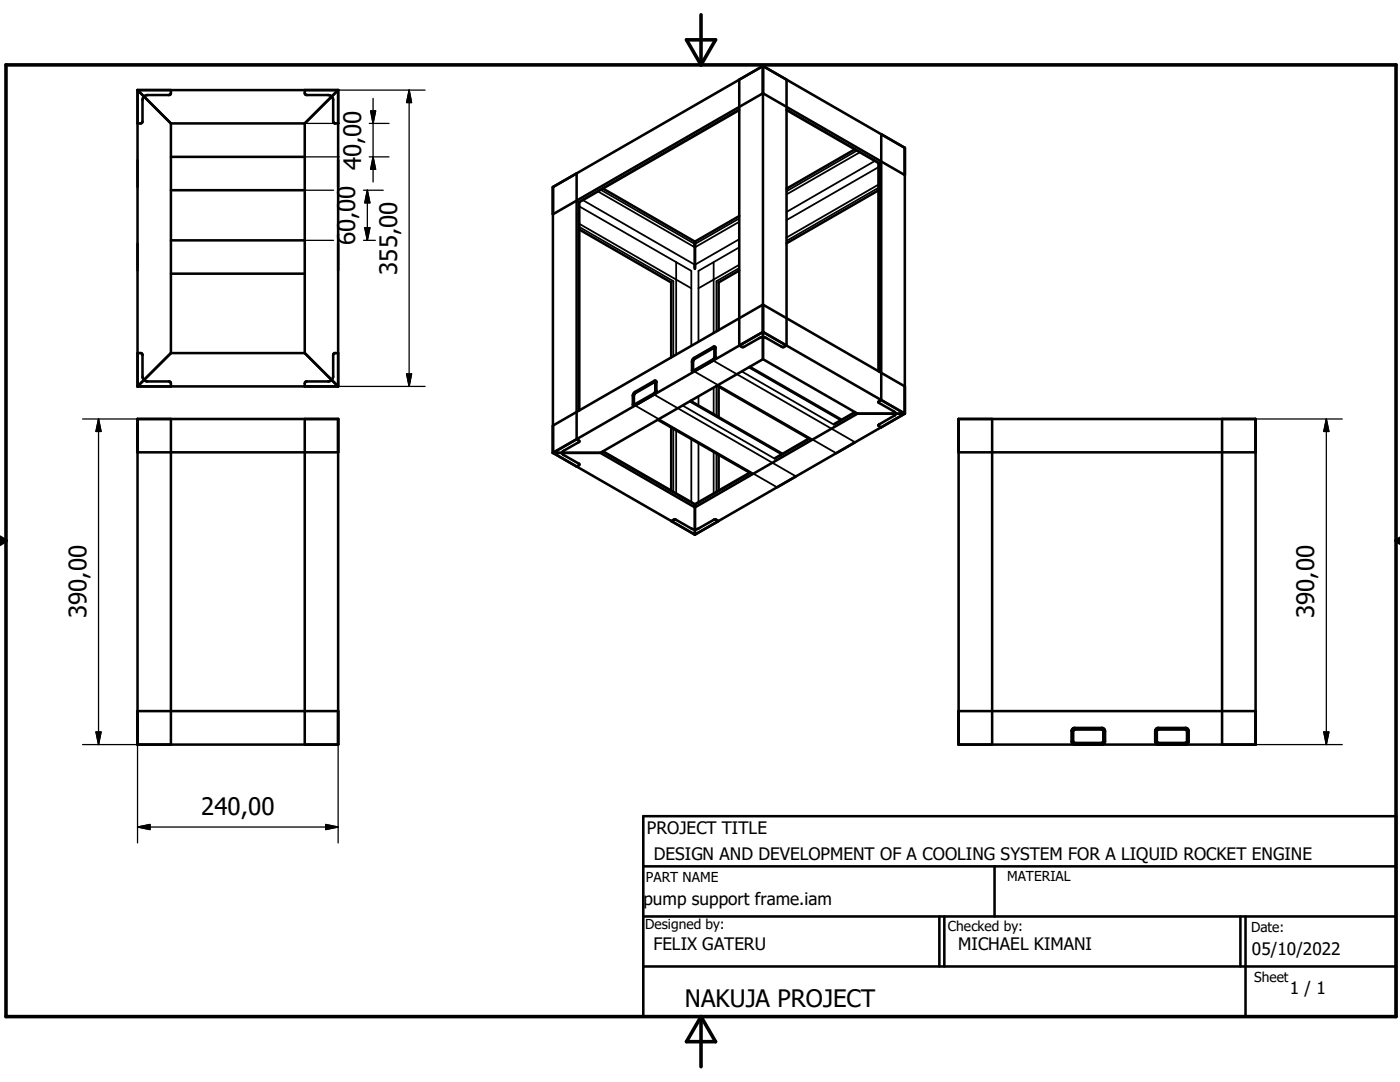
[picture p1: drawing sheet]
<svg xmlns="http://www.w3.org/2000/svg" width="279mm" height="216mm" viewBox="0 0 279 216" stroke-linecap="round" stroke-linejoin="round" font-family="sans-serif">
<g fill="none" stroke="#000" stroke-width=".51">
<path d="M27.4 18v59.1M27.4 18h40.1M27.4 18l6.7 6.6M34.1 18v.7l-.3 .2-4.4 .1-.6 .2-.3 .3-.1 .5v4.3l-.2 .3h-.8M60.8 18v.7l.3 .2 4.4 .1 .6 .2 .3 .3 .1 .5v4.3l.3 .3h.7M67.5 18v59.1M67.5 18l-6.7 6.6M152.3 13.2l4.7 2.7v53.1l-.7 .3-.3-.1-3-1.7-.6-.2-.8 .2-3.2 1.7h-.3l-.6-.2v-53.1M152.3 13.2v58.5M152.3 13.2l-42 24.1M152.3 13.2l28.3 16.3v53M34.1 24.6v45.9"/>
<path d="M34.1 24.6h26.7M34.1 31.3h26.7M34.1 38h26.7M60.8 24.6v45.9M110.3 37.3l4.8-2.7v53l.5 .5-3.1 1.9-.3 .3 .3 .5 3.1 1.8v.2l-.5 .3M110.3 37.3v53.1M120.3 37.6l18.4 10.6M147.5 22l-31.9 18.3v41.6M157 22l18.3 10.5v41.6M170.6 29.8l-13.6 7.9M175.3 38l-18.3 10.5M175.9 26.8v53"/>
<path d="M180.6 34.9l-28.3-16.3-42 24.2M34.1 48h26.7M34.1 54.6h26.7M115.6 45.8l18.4 10.6v14.9M138.7 48.2v5.4M147.5 54l-4.1 2.4v9.5M147.5 43.1l-8.8 5.1M27.4 70.5h.8l.2 .3v4.3l.3 .6 .3 .3 .4 .1h4.4l.3 .3v.7M27.4 77.1h40.1M34.1 70.5h26.7M34.1 70.5l-6.7 6.6M60.8 70.5l6.7 6.6"/>
<path d="M67.5 70.5h-.7l-.3 .3v4.3l-.2 .6-.4 .3-.4 .1h-4.4l-.3 .3v.7M126.8 78.5l3.7-2.2h.2l.1 1.8-.2 .3-3.9 2.3-.2-.2v-1.6zM130.5 78.7l.5-.6v-1.9l-.2-.2-4.3 2.4-.2 .5v1.9l.2 .2 .3-.1M137.8 80l18.4 10.6M138.3 71.6l4-2.4 .5 .1v2l-.3 .5-4.2 2.4-.2-.2v-1.9zM138.6 71.7l3.7-2.2h.2l.1 1.8-.2 .3-3.9 2.3-.2-.2v-1.6zM143.1 77l18.7 10.7M143.4 77.1v6.1M149.6 73.2l18.4 10.6M152.3 71.7l18.8 10.8M152.3 71.7l-32.5 18.7M175.9 79.8l-.5 .3v.3l3.1 1.7 .2 .4-.1 .4-3.2 1.8v.3l.5 .3 4.7-2.8"/>
<path d="M175.9 79.8l4.7 2.7M180.6 77.1l-28.3-16.3-42 24.1M27.4 83.6h40.1v65h-40.1zM27.4 90.3h40.1M34.1 83.6v65M60.8 83.6v65M110.3 90.4l28.4 16.3M110.3 90.4h9.5M120.3 90.1l18.4 10.5M131.3 83.8l18.7 10.7M134 85.3v12.6M143.4 90.7v7.2"/>
<path d="M149.6 94.3l-10.9 6.3M158.9 95.1l-3.8 2.1M161.4 87.5l-6.7 3.9M170.6 82.2l-4.1 2.4M170.7 88.2l-3.8 2.2M171.1 82.5h9.5M171.1 82.5l-32.4 18.7-18.9-10.8M180.6 82.5l-28.3-16.3-42 24.2M180.6 82.5l-41.9 24.2M191.3 83.6h59.3v65h-59.3zM191.3 90.3h59.3M198 83.6v65"/>
<path d="M243.9 83.6v65M134 104l.5-.3h.3l3.2 1.8 .6 .1 .8-.1 3.1-1.8h.4l.5 .3-4.7 2.7zM138.7 100.6v6.1M27.4 141.9h40.1M191.3 141.9h59.3M214.3 145.7l5.7-.1 .2 .3v2.1l-.3 .2h-5.5l-.2-.3zM214.5 148.6l-.4-.2-.3-.5v-2l.4-.6 5.8-.1 .5 .5v2.2l-.2 .5-.4 .2M231 145.7l5.7-.1 .2 .3v2.1l-.3 .2h-5.5l-.2-.3zM231.2 148.6l-.5-.2-.2-.5 .1-2.2 .4-.5 5.9 .1 .3 .6v2l-.2 .5-.4 .2M128.4 162.9h150.2v40h-150.2zM128.4 172.9h150.2M198.5 172.9v10"/>
<path d="M128.4 192.8h150.2M128.4 182.9h150.2M187.5 182.9v9.9M188.5 182.9v9.9M247.6 182.9v9.9M248.6 182.9v20"/>
</g>
<g fill="none" stroke="#000" stroke-width=".36">
<path d="M116.3 39.9l22.4 12.9 8.8-5.1M119.4 38.2l19.3 11.2 8.8-5.1M119.9 37.9l18.8 10.8 8.8-5.1M147.5 21.8l-32 18.5v41.7M157 21.8l18.4 10.7v41.6M171 30.1l-14 8.1M171.6 30.4l-14.6 8.4M174.6 32.1l-17.6 10.2M175.3 33.4l-18.3 10.5M175.3 36.8l-18.3 10.6M175.3 37.5l-18.3 10.6M115.6 45.3l18.8 10.8v15"/>
<path d="M115.6 41.2l22.4 12.9v14.9M115.6 44.7l22.4 12.8M134.9 52.3v18.5M142.4 52.3v14.2M147.5 53.5l-4.5 2.6v10M147.5 49.4l-8.1 4.7v14.1M147.5 52.8l-8.1 4.7M130.5 78.7l28.4 16.4M138 79.9v.2M138.6 74.1l28.3 16.3M139.4 79.1v1.8M142.3 72l28.4 16.2"/>
<path d="M142.4 77.3v5.3M143 77v6M148 74.1l18.4 10.6M149.4 73.3l18.4 10.6M120.2 90.1l18.5 10.7 11-6.4M126.8 80.9l28.3 16.3M134.4 85.5v12.6M134.9 85.9v12.6M136.2 80.9l18.4 10.6M137.6 80.1l18.4 10.6M138 87.6v12.6M139.4 88.4v11.8"/>
<path d="M142.4 90.2v8.3M143 90.5v7.6M161.6 87.6l-7 4M170.7 82.3l-4.3 2.5"/>
</g>
<path d="M1.2 12.9h277.4v190h-277.4zM137 7.9h5.8l-2.9 5zM139.9 2.9v10M-.1 107.9h1.3M-.1 107.2l1.3 .7M1.2 107.9l-1.2 .7M278.6 107.9h.8M278.6 107.9l.8 .5M279.4 107.4l-.8 .5M139.9 202.9v10M139.9 202.9l2.9 5h-5.8z" fill="none" stroke="#000" stroke-width=".71"/>
<g fill="none" stroke="#000" stroke-width=".25">
<path d="M67.5 18h17.3M74.5 19.6v16.7M81.7 18v59.1M81.7 18l.4 2.5h-1zM60.8 31.3h6.9M60.8 24.6h6.9M60.8 38h5.8M72.5 38h4M73.3 38v10M73.3 38l.5 2.5h-1zM73.7 31.3h3.9M73.7 24.6h3.9"/>
<path d="M74 22.1h1l-.5 2.5zM74.5 31.3l.5 2.5h-1zM60.8 48h5.8M72.5 48h2.4M72.8 45.4h1l-.5 2.6zM67.5 77.1h17.3M81.1 74.6h1l-.4 2.5zM16.5 83.6h10.9M19.7 83.6v65M19.7 83.6l.5 2.5h-1zM250.6 83.6h17.3M264.7 83.6l.5 2.5h-1z"/>
<path d="M264.7 83.6v65M16.5 148.6h10.9v19.6M19.2 146.1h1l-.5 2.5zM67.5 148.6v19.6M250.6 148.6h17.3M264.2 146.1h1l-.5 2.5zM27.4 165h40.1M27.4 165l2.5-.5v1zM65 164.5l2.5 .5-2.5 .5z"/>
</g>
<path d="M74 22.1h1l-.5 2.5zM74.5 31.3l.5 2.5h-1zM81.7 18l.4 2.5h-1zM72.8 45.4h1l-.5 2.6zM73.3 38l.5 2.5h-1zM81.1 74.6h1l-.4 2.5zM19.7 83.6l.5 2.5h-1zM264.7 83.6l.5 2.5h-1zM19.2 146.1h1l-.5 2.5zM264.2 146.1h1l-.5 2.5zM27.4 165l2.5-.5v1zM65 164.5l2.5 .5-2.5 .5z" fill="#000" stroke="#000" stroke-width=".25"/>
<g font-size="4.8">
<text x="72.1" y="34" transform="rotate(-90 72.1 34)">40,00</text>
<text x="70.9" y="48.9" transform="rotate(-90 70.9 48.9)">60,00</text>
<text x="79.2" y="54.8" transform="rotate(-90 79.2 54.8)">355,00</text>
<text x="17.3" y="123.4" transform="rotate(-90 17.3 123.4)">390,00</text>
<text x="262.3" y="123.4" transform="rotate(-90 262.3 123.4)">390,00</text>
<text x="40.2" y="162.6">240,00</text>
<text x="136.7" y="200.9">NAKUJA PROJECT</text>
</g>
<g font-size="3.4">
<text x="129.1" y="166.4">PROJECT TITLE</text>
<text x="130.5" y="171.7">DESIGN AND DEVELOPMENT OF A COOLING SYSTEM FOR A LIQUID ROCKET ENGINE</text>
<text x="128.4" y="180.6">pump support frame.iam</text>
<text x="130.4" y="189.6">FELIX GATERU</text>
<text x="191.2" y="189.6">MICHAEL KIMANI</text>
<text x="249.9" y="190.5">05/10/2022</text>
<text x="257.4" y="198.2">1 / 1</text>
</g>
<g font-size="2.7">
<text x="128.9" y="175.9">PART NAME</text>
<text x="201" y="175.9">MATERIAL</text>
<text x="128.8" y="185.3">Designed by:</text>
<text x="189.2" y="185.8">Checked by:</text>
<text x="249.7" y="186">Date:</text>
<text x="250.3" y="196">Sheet</text>
</g>
</svg>
